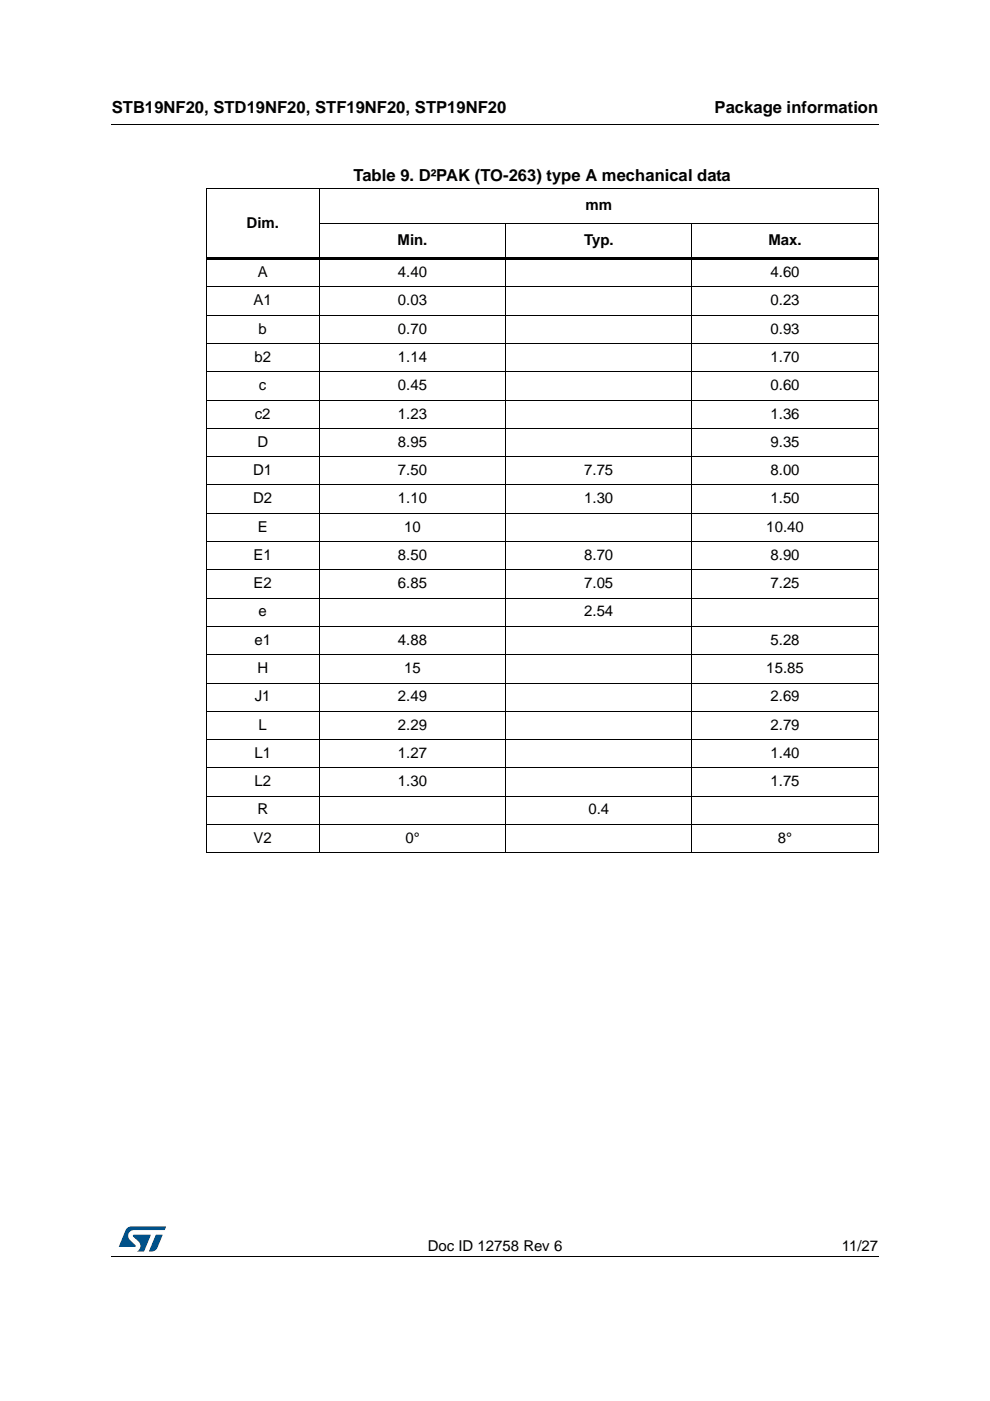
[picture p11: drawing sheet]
<svg xmlns="http://www.w3.org/2000/svg" width="210mm" height="297mm" viewBox="0 0 210 297" stroke-linecap="round" stroke-linejoin="round" font-family="sans-serif">
<path d="M23.6 26.2l.1 .2zM23.6 266.3l.1 .1z" fill="#000"/>
<path d="M23.7 26.3h162.6M23.7 266.4h162.6" fill="none" stroke="#000" stroke-width=".21"/>
<path d="M25.2 260h10v5.3h-10z" fill="#fff"/>
<g fill="#005189">
<path d="M26.8 260.5l1.1-.5 7.3 .1-.3 .7h-6.5a1.31 1.31 0 0 0-1.2 1.1 1.31 1.31 0 0 0 .8 1.4l.7 .7v.3l-3.5 .1z"/>
<path d="M33.1 261.8h1.4l-.7 1.6a2.16 2.16 0 0 1-1.3 1.9l-.9-.1z"/>
<path d="M28.2 261.8l3.8 .1-1.4 3.3-1.6 .1a1.43 1.43 0 0 0 .6-1.7l-1.4-1.4z"/>
</g>
<g fill="none" stroke="#000" stroke-width=".21">
<path d="M67.7 40v140.9M43.6 40h142.7M43.7 40.1v140.6M67.6 47.5h118.7M107.2 47.4v133.5M146.7 47.4v133.5M186.2 40.1v140.6M43.6 60.8h142.7M43.6 66.8h142.7M43.6 72.9h142.7M43.6 78.8h142.7M43.6 84.8h142.7"/>
<path d="M43.6 90.8h142.7M43.6 96.8h142.7M43.6 102.8h142.7M43.6 108.8h142.7M43.6 114.8h142.7M43.6 120.8h142.7M43.6 126.8h142.7M43.6 132.8h142.7M43.6 138.8h142.7M43.6 144.8h142.7M43.6 150.8h142.7M43.6 156.8h142.7"/>
<path d="M43.6 162.8h142.7M43.6 168.8h142.7M43.6 174.8h142.7M43.6 180.8h142.7"/>
</g>
<path d="M43.6 54.6h142.7v.6h-142.7z" fill="#000"/>
<g font-size="3.5">
<text x="23.7" y="23.9">STB19NF20, STD19NF20, STF19NF20, STP19NF20</text>
<text x="151.5" y="23.9">Package information</text>
<text x="74.9" y="38.5">Table 9. D²PAK (TO-263) type A mechanical data</text>
</g>
<g font-size="3.2">
<text x="124.1" y="44.6">mm</text>
<text x="52.3" y="48.3">Dim.</text>
<text x="84.3" y="52">Min.</text>
<text x="123.8" y="52">Typ.</text>
<text x="162.9" y="52">Max.</text>
<text x="54.7" y="58.7">A</text>
<text x="84.4" y="58.7">4.40</text>
<text x="163.4" y="58.7">4.60</text>
<text x="53.8" y="64.7">A1</text>
<text x="84.4" y="64.7">0.03</text>
<text x="163.4" y="64.7">0.23</text>
<text x="54.8" y="70.7">b</text>
<text x="84.4" y="70.7">0.70</text>
<text x="163.4" y="70.7">0.93</text>
<text x="53.9" y="76.7">b2</text>
<text x="84.4" y="76.7">1.14</text>
<text x="163.4" y="76.7">1.70</text>
<text x="54.9" y="82.7">c</text>
<text x="84.4" y="82.7">0.45</text>
<text x="163.4" y="82.7">0.60</text>
<text x="54" y="88.7">c2</text>
<text x="84.4" y="88.7">1.23</text>
<text x="163.4" y="88.7">1.36</text>
<text x="54.6" y="94.7">D</text>
<text x="84.4" y="94.7">8.95</text>
<text x="163.4" y="94.7">9.35</text>
<text x="53.7" y="100.7">D1</text>
<text x="84.4" y="100.7">7.50</text>
<text x="123.9" y="100.7">7.75</text>
<text x="163.4" y="100.7">8.00</text>
<text x="53.7" y="106.7">D2</text>
<text x="84.4" y="106.7">1.10</text>
<text x="123.9" y="106.7">1.30</text>
<text x="163.4" y="106.7">1.50</text>
<text x="54.7" y="112.7">E</text>
<text x="85.7" y="112.7">10</text>
<text x="162.5" y="112.7">10.40</text>
<text x="53.8" y="118.7">E1</text>
<text x="84.4" y="118.7">8.50</text>
<text x="123.9" y="118.7">8.70</text>
<text x="163.4" y="118.7">8.90</text>
<text x="53.8" y="124.7">E2</text>
<text x="84.4" y="124.7">6.85</text>
<text x="123.9" y="124.7">7.05</text>
<text x="163.4" y="124.7">7.25</text>
<text x="54.8" y="130.7">e</text>
<text x="123.9" y="130.7">2.54</text>
<text x="53.9" y="136.7">e1</text>
<text x="84.4" y="136.7">4.88</text>
<text x="163.4" y="136.7">5.28</text>
<text x="54.6" y="142.7">H</text>
<text x="85.7" y="142.7">15</text>
<text x="162.5" y="142.7">15.85</text>
<text x="54" y="148.7">J1</text>
<text x="84.4" y="148.7">2.49</text>
<text x="163.4" y="148.7">2.69</text>
<text x="54.8" y="154.7">L</text>
<text x="84.4" y="154.7">2.29</text>
<text x="163.4" y="154.7">2.79</text>
<text x="53.9" y="160.7">L1</text>
<text x="84.4" y="160.7">1.27</text>
<text x="163.4" y="160.7">1.40</text>
<text x="53.9" y="166.7">L2</text>
<text x="84.4" y="166.7">1.30</text>
<text x="163.4" y="166.7">1.75</text>
<text x="54.6" y="172.7">R</text>
<text x="124.8" y="172.7">0.4</text>
<text x="53.8" y="178.7">V2</text>
<text x="85.9" y="178.7">0°</text>
<text x="164.9" y="178.7">8°</text>
<text x="90.7" y="265.1">Doc ID 12758 Rev 6</text>
<text x="178.5" y="265.1">11/27</text>
</g>
</svg>
